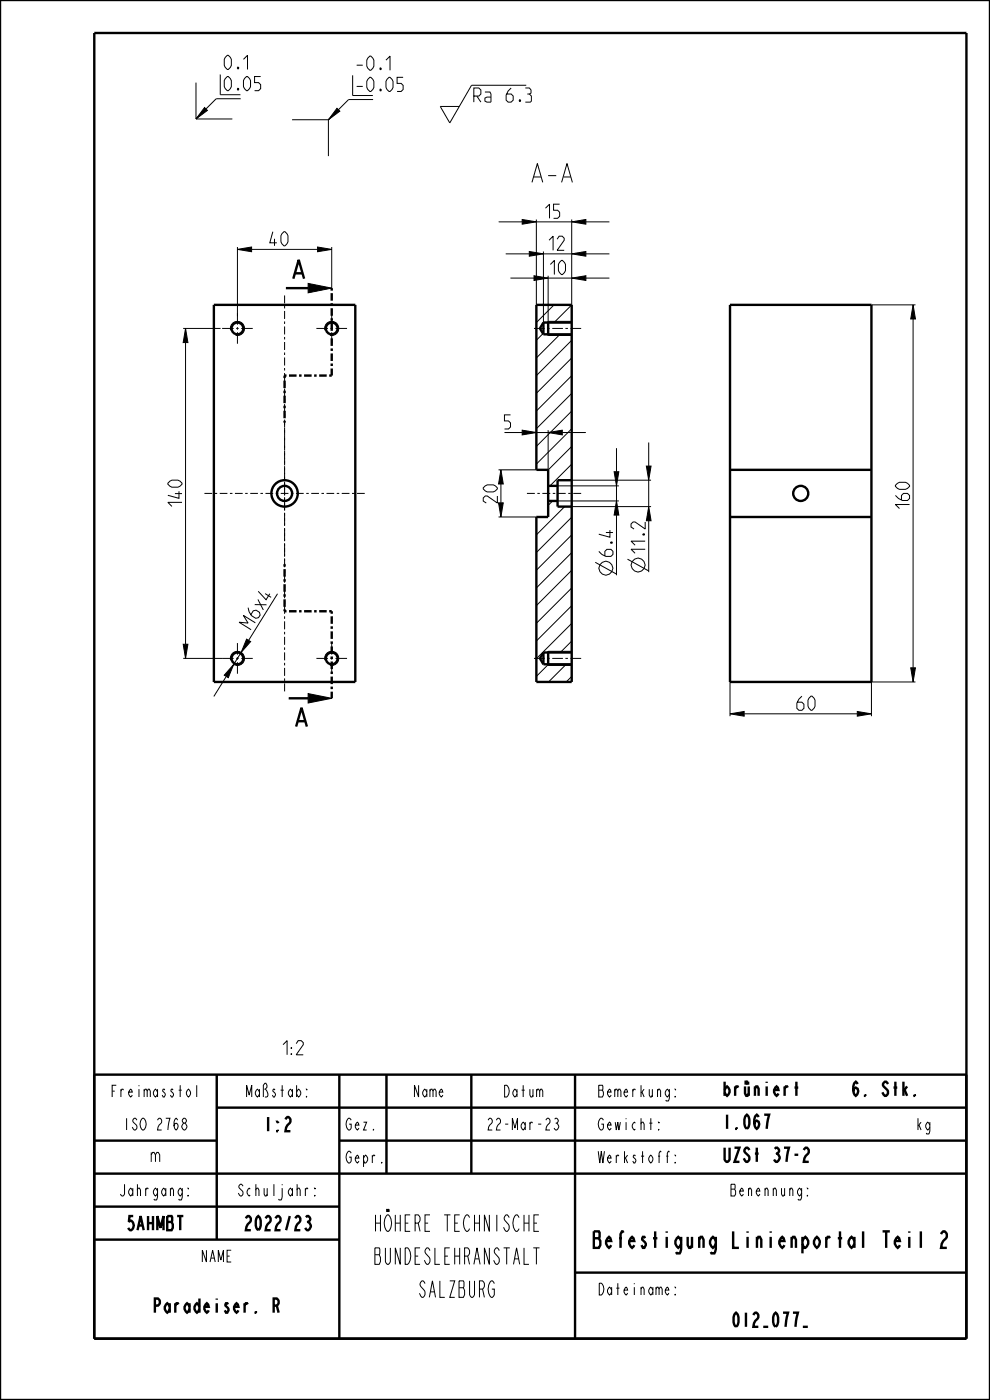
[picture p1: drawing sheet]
<svg xmlns="http://www.w3.org/2000/svg" width="210mm" height="297mm" viewBox="0 0 210 297" stroke-linecap="round" stroke-linejoin="round" font-family="sans-serif">
<g fill="#000">
<path d="M43.4 22.8l.6 .6-2.4 1.8zM71.5 23l.6 .6-2.4 1.8zM50.4 52.9l3-.5v1zM67.4 52.4l3 .5-3 .5zM110.8 46.6l3 .5-3 .5zM112.3 53.4l3 .5-3 .5zM113.3 58.5l3 .5-3 .5zM121.3 59l3-.5v1zM121.3 53.9l3-.5v1zM121.3 47.1l3-.5v1zM39.4 69.7l.5 3h-1zM65.4 60.1l5 1-5 1z"/>
<path d="M193.7 64.7l.5 3h-1zM106.3 99.7l.5 3h-1zM110.8 91.3l3 .5-3 .5zM116.3 91.8l3-.5v1zM105.8 106.7h1l-.5 3zM130.3 100.1h1l-.5 3zM130.8 106.3l.5 3h-1zM137.1 98.9h1l-.5 3zM38.9 136.7h1l-.5 3zM52.3 135.6l.9 .5-2 2.3zM49.6 140.9l-1.2 2.9-.8-.6zM65.4 147.1l5 1-5 1z"/>
<path d="M154.9 151.4l3-.5v1zM181.9 150.9l3 .5-3 .5zM193.2 141.7h1l-.5 3z"/>
</g>
<g fill="none" stroke="#000" stroke-width=".21">
<path d="M41.6 17.5v7.7M111.6 18.1h-11.6l-4.6 8-2-3.5h4M41.6 25.2h7.7M43.4 22.8l.6 .6-2.4 1.8zM51.1 21h-5.2l-4.3 4.2M61.9 25.4h7.8M69.7 25.4v7.7M71.5 23l.6 .6-2.4 1.8zM79.1 21.1h-5.2l-4.2 4.3M50.4 52.9l3-.5v1zM50.4 52.4v14.6M53.4 52.9h14"/>
<path d="M67.4 52.4l3 .5-3 .5zM70.4 52.4v8.7M105.8 47.1h5M107.3 53.9h5M108.3 59h5M110.8 46.6l3 .5-3 .5zM112.3 53.4l3 .5-3 .5zM113.3 58.5l3 .5-3 .5zM113.8 46.6v18.1M113.8 47.1h7.5M115.3 53.4v15M115.3 53.9h6"/>
<path d="M116.3 58.5v9.7h5M121.3 59l3-.5v1zM121.3 53.9l3-.5v1zM121.3 47.1l3-.5v1zM121.3 46.6v18.1l-3.8 3.7M124.3 59h5M124.3 53.9h5M124.3 47.1h5M38.9 69.7h7.9M39.4 69.7l.5 3h-1zM39.4 72.7v64M48.9 70.1a1.5 1.5 0 0 1 1.3-1.9 1.5 1.5 0 0 1 1.7 1.6 1.5 1.5 0 0 1-1.9 1.3"/>
<path d="M65.4 60.1l5 1-5 1zM68.9 70.1a1.5 1.5 0 0 1 1.3-1.9 1.5 1.5 0 0 1 1.7 1.6 1.5 1.5 0 0 1-1.9 1.3M113.8 64.7h.1M115.2 70.8l-1.4 1.4M116.3 71.2h5M117.5 64.7l-3.7 3.7M118.8 70.9l-5 5M121.3 72.2l-7.5 7.5M121.3 75.9l-7.5 7.5M121.3 79.7l-7.5 7.5M184.9 64.7h9.3M193.7 64.7l.5 3h-1z"/>
<path d="M193.7 67.7v74M105.8 99.7h8M106.3 99.7l.5 3h-1zM107 91.8h3.8M110.8 91.3l3 .5-3 .5zM113.8 91.8h2.5M116.3 91.8l3-.5v1zM116.3 91.3v8.4l5-5M119.3 91.8h5M121.3 83.4l-7.5 7.5M121.3 87.2l-7.5 7.5M121.3 91l-7.5 7.5"/>
<path d="M121.3 98.5l-4.6 4.6M130.8 95.1v5M137.1 98.9h1l-.5 3zM137.6 93.9v5M105.8 106.7h1l-.5 3zM105.8 109.7h8M113.8 109.7h.1M117.2 106.3l-.9 .9M118.3 106.3h13M118.3 103.1h13M119.8 107.5l-6 6M121.3 109.7l-7.5 7.5"/>
<path d="M121.3 113.5l-7.5 7.5M121.3 117.2l-7.5 7.5M121.3 107.5h16.8M121.3 101.9h16.8M126.3 119.3l4.5 2.5M130.3 100.1h1l-.5 3zM130.8 106.3l.5 3h-1zM130.8 103.1v3.2M130.8 109.3v12.7M133.1 118.6l4.5 2.5M137.6 101.9v5.6M137.6 110.5v10.9"/>
<path d="M38.9 136.7h1l-.5 3zM38.9 139.7h8.2M51.2 138.4l-1.6 2.5a1.5 1.5 0 0 0 2.2-.8 1.5 1.5 0 0 0-1.4-1.9 1.5 1.5 0 0 0-1.5 1.9M52.3 135.6l.9 .5-2 2.3zM58.9 126l-6.2 9.8M116.3 138.2h5M121.3 121l-7.5 7.5M121.3 124.7l-7.5 7.5M121.3 128.5l-7.5 7.5M121.3 132.2l-7.5 7.5M121.3 136l-2.5 2.4M48 143.5l-2.6 4.2"/>
<path d="M49.6 140.9l-1.2 2.9-.8-.6zM65.4 147.1l5 1-5 1zM68.9 140.1a1.5 1.5 0 0 1 1.3-1.9 1.5 1.5 0 0 1 1.7 1.6 1.5 1.5 0 0 1-1.9 1.3M116.3 141.2h5M116.3 140.9l-2.5 2.6M120.1 140.9l-3.8 3.8M121.3 143.5l-1.2 1.2M154.9 151.4l3-.5v1zM154.9 144.7v7.2M157.9 151.4h24M181.9 150.9l3 .5-3 .5zM193.2 141.7h1l-.5 3z"/>
<path d="M194.2 144.7h-9.3v7.2"/>
<circle cx="135.4" cy="119.9" r="1.47"/>
<circle cx="128.5" cy="120.6" r="1.47"/>
</g>
<g fill="none" stroke="#000" stroke-width=".51">
<path d="M0 0h210v297h-210zM20 7h185v277h-185zM62.2 59.1l1.2-4 1.1 4M62.6 58h1.5M45.4 64.7h30v80h-30zM60.6 61.1h4.8M113.8 64.7h7.5v80h-7.5v-35h2.5v-10h-2.5zM115.3 68.4l-.8 1.3 .8 1.2M115.3 68.4v2.5M115.3 70.9h6M115.3 68.4h6M116.3 68.2v3"/>
<path d="M154.9 64.7h30v80h-30zM154.9 99.7h30M116.3 106.3h2M116.3 103.1h2M121.3 101.9h-3v5.6h3M154.9 109.7h30M115.3 138.4h6M115.3 138.4l-.8 1.3 .8 1.2M115.3 138.4v2.5M116.3 138.2v3M61.2 148.1h4.2M62.8 154.1l1.2-4 1.1 4"/>
<path d="M63.2 153h1.5M115.3 140.9h6M20 228h185v56M46 235h159M46 228v35M72 228v56M82 228v21M100 228v21M122 228v56M181.9 230l-.4-.5a2.22 2.22 0 0 0 0 3 1.25 1.25 0 0 0 .4-1.5l-.4-.3-.4 .3-.1 .5M20 242h26M20 249h185"/>
<path d="M20 256h52M72 242h133M20 263h52M122 270h83"/>
<circle cx="60.4" cy="104.7" r="2.8"/>
<circle cx="60.4" cy="104.7" r="1.6"/>
<circle cx="169.9" cy="104.7" r="1.6"/>
</g>
<path d="M60.4 79.7v10M70.4 61.1v18.6M70.4 79.7h-10M60.4 119.7v10M70.4 129.7v18.4M70.4 129.7h-10" fill="none" stroke="#000" stroke-width=".51" stroke-dasharray=".5 .5 1.6 .5" stroke-linecap="butt"/>
<path d="M60.4 89.7v30" fill="none" stroke="#000" stroke-width=".21" stroke-dasharray=".5 .5 1.6 .5" stroke-linecap="butt"/>
<!-- layer: A_ACHSEN -->
<g fill="none" stroke="#000" stroke-width=".21">
<path d="M47.1 69.7h2.5M50.1 69.7h.5M50.4 66.4v2.5M50.4 69.4v.5M50.4 70.5v2.4M51.2 69.7h2.4M60.4 62.7v1.7M60.4 64.9v.5M60.4 66v1.7M60.4 68.2v.5M60.4 69.3v1.7M60.4 71.5v.5"/>
<path d="M60.4 72.6v1.6M60.4 74.8v.5M60.4 75.8v1.7M60.4 78.1v.5M60.4 79.1v1.7M67.1 69.7h2.5M70.1 69.7h.5M70.4 66.4v2.5M70.4 69.4v.5M70.4 70.5v2.4M71.2 69.7h2.4M113.3 69.7h2.2"/>
<path d="M116.1 69.7h.5M117.1 69.7h2.3M119.9 69.7h.6M121 69.7h2.3M60.4 81.4v.5M60.4 82.4v1.7M60.4 84.7v.5M60.4 85.7v1.7M60.4 87.9v.6M60.4 89v1.7M60.4 91.2v.6M60.4 92.3v1.7"/>
<path d="M60.4 94.5v.6M60.4 95.6v1.7M60.4 97.8v.6M60.4 98.9v1.7M43.4 104.7h1.6M45.5 104.7h.6M46.6 104.7h1.6M48.8 104.7h.5M49.8 104.7h1.7M52 104.7h.5M53.1 104.7h1.6M55.2 104.7h.6"/>
<path d="M56.3 104.7h1.6M58.5 104.7h.5M59.5 104.7h1.7M60.4 101.1v.5M60.4 102.2v1.7M60.4 104.4v.5M60.4 105.5v1.7M60.4 107.7v.5M60.4 108.8v1.7M60.4 111v.5M60.4 112.1v1.7M60.4 114.3v.5"/>
<path d="M60.4 115.4v1.6M60.4 117.6v.5M60.4 118.6v1.7M61.7 104.7h.6M62.8 104.7h1.6M65 104.7h.5M66 104.7h1.7M68.2 104.7h.5M69.3 104.7h1.6M71.4 104.7h.6M72.5 104.7h1.6M74.7 104.7h.5"/>
<path d="M75.7 104.7h1.7M111.8 104.7h1.6M114 104.7h.5M115 104.7h1.7M117.3 104.7h.5M118.3 104.7h1.7M120.5 104.7h.6M121.6 104.7h1.7M47.1 139.7h2.5M50.1 139.7h.5M50.4 136.4v2.5M50.4 139.4v.5"/>
<path d="M51.2 139.7h2.4M60.4 120.9v.5M60.4 121.9v1.7M60.4 124.2v.5M60.4 125.2v1.7M60.4 127.5v.5M60.4 128.5v1.7M60.4 130.7v.6M60.4 131.8v1.7M60.4 134v.6M60.4 135.1v1.7M60.4 137.3v.6"/>
<path d="M60.4 138.4v1.7M67.1 139.7h2.5M70.1 139.7h.5M70.4 136.4v2.5M70.4 139.4v.5M71.2 139.7h2.4M113.3 139.7h2.2M116.1 139.7h.5M117.1 139.7h2.3M119.9 139.7h.6M121 139.7h2.3M50.4 140.5v2.4"/>
<path d="M60.4 140.6v.6M60.4 141.7v1.7M60.4 143.9v.5M60.4 145v1.7M70.4 140.5v2.4"/>
</g>
<g fill="none" stroke="#000" stroke-width=".51">
<circle cx="50.4" cy="69.7" r="1.25"/>
<circle cx="70.4" cy="69.7" r="1.25"/>
<circle cx="50.4" cy="139.7" r="1.25"/>
<circle cx="70.4" cy="139.7" r="1.25"/>
</g>
<text font-size="5.2" x="113.2" y="38.7">A-A</text>
<g font-size="4.6">
<text x="77.1" y="261.2">HÖHERE TECHNISCHE</text>
<text x="77.1" y="268.2">BUNDESLEHRANSTALT</text>
<text x="121.2" y="264.7">Befestigung Linienportal Teil 2</text>
<text x="87.6" y="275.2">SALZBURG</text>
</g>
<g font-size="3.9">
<text x="47.6" y="14.7">0.1</text>
<text x="75.7" y="14.9">-0.1</text>
<text x="47.6" y="19.2">0.05</text>
<text x="75.7" y="19.4">-0.05</text>
<text x="100.5" y="21.7">Ra 6.3</text>
<text x="115.7" y="46.3">15</text>
<text x="57.2" y="52.2">40</text>
<text x="116.5" y="53.1">12</text>
<text x="116.7" y="58.2">10</text>
<text x="107" y="91">5</text>
<text x="38.6" y="107.4" transform="rotate(-90 38.6 107.4)">140</text>
<text x="105.5" y="106.7" transform="rotate(-90 105.5 106.7)">20</text>
<text x="192.9" y="107.9" transform="rotate(-90 192.9 107.9)">160</text>
<text x="130" y="118" transform="rotate(-90 130 118)">6.4</text>
<text x="136.9" y="117.4" transform="rotate(-90 136.9 117.4)">11.2</text>
<text x="53.3" y="133.6" transform="rotate(-58 53.3 133.6)">M6x4</text>
<text x="169" y="150.7">60</text>
<text x="58.2" y="223.8">1:2</text>
<text x="153.2" y="232.5">brüniert</text>
<text x="183.6" y="232.5">6. Stk.</text>
<text x="55.5" y="240">1:2</text>
<text x="153.2" y="239.5">1.067</text>
<text x="31.6" y="246.5">m</text>
<text x="153.2" y="246.5">UZSt 37-2</text>
<text x="26" y="261">5AHMBT</text>
<text x="50.8" y="261">2022/23</text>
<text x="30.8" y="278.5">Paradeiser. R</text>
<text x="154.1" y="281.5">012_077_</text>
</g>
<g font-size="3.3">
<text x="22.3" y="232.7">Freimasstol</text>
<text x="51.2" y="232.7">Maßstab:</text>
<text x="87.1" y="232.7">Name</text>
<text x="106.1" y="232.7">Datum</text>
<text x="127.1" y="232.7">Bemerkung:</text>
<text x="25.2" y="239.7">ISO 2768</text>
<text x="73.2" y="239.7">Gez.</text>
<text x="102.2" y="239.7">22-Mar-23</text>
<text x="127.1" y="239.7">Gewicht:</text>
<text x="194.2" y="239.7">kg</text>
<text x="73.2" y="246.7">Gepr.</text>
<text x="127.1" y="246.7">Werkstoff:</text>
<text x="24.2" y="253.7">Jahrgang:</text>
<text x="49.2" y="253.7">Schuljahr:</text>
<text x="153.7" y="253.7">Benennung:</text>
<text x="42.1" y="267.7">NAME</text>
<text x="127.1" y="274.7">Dateiname:</text>
</g>
</svg>
